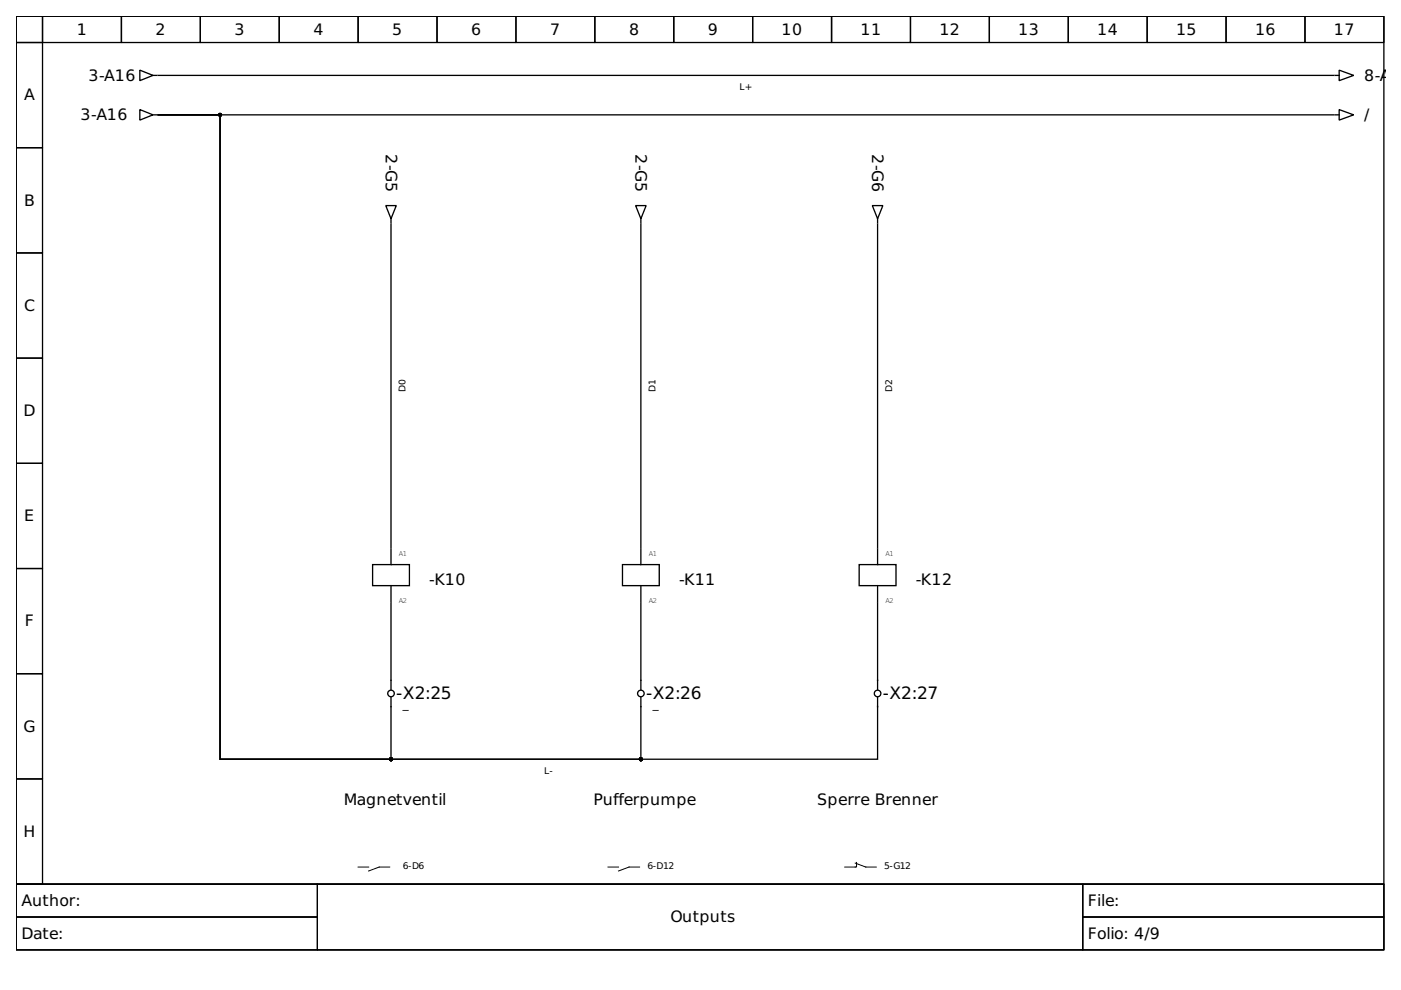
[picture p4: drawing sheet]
<svg xmlns="http://www.w3.org/2000/svg" width="297mm" height="210mm" viewBox="0 0 297 210" stroke-linecap="round" stroke-linejoin="round" font-family="sans-serif">
<g fill="none" stroke="#000" stroke-width=".28">
<path d="M3.4 3.4h290v184.1h-290zM3.4 3.4h5.6v5.6h-5.6zM3.4 9h5.6v22.3h-5.6zM9 3.4h16.7v5.6h-16.7zM25.7 3.4h16.8v5.6h-16.8zM29.6 14.9l2.8 1.1-2.8 1.1zM32.4 16h.9M33.6 16h249.2M42.5 3.4h16.7v5.6h-16.7zM59.2 3.4h16.7v5.6h-16.7zM75.9 3.4h16.8v5.6h-16.8zM92.7 3.4h16.7v5.6h-16.7z"/>
<path d="M109.4 3.4h16.7v5.6h-16.7zM126.1 3.4h16.7v5.6h-16.7zM142.8 3.4h16.8v5.6h-16.8zM159.6 3.4h16.7v5.6h-16.7zM176.3 3.4h16.7v5.6h-16.7zM193 3.4h16.8v5.6h-16.8zM209.8 3.4h16.7v5.6h-16.7zM226.5 3.4h16.7v5.6h-16.7zM243.2 3.4h16.8v5.6h-16.8zM260 3.4h16.7v5.6h-16.7zM276.7 3.4h16.7v5.6h-16.7zM283.1 16h.8"/>
<path d="M283.9 14.9l3.1 1.1-3.1 1.1zM3.4 31.3h5.6v22.3h-5.6zM29.6 23.2l2.8 1.2-2.8 1.1zM32.4 24.4h.9M33.6 24.4h13.1v136.6h139.4v-13.1M33.6 24.4h13.1v136.6h36.2v-13.1M33.6 24.4h13.1v136.6h89.2v-13.1M33.6 24.4h249.2M283.1 24.4h.8M283.9 23.2l3.1 1.2-3.1 1.1zM3.4 53.6h5.6v22.3h-5.6zM81.8 43.6h2.2l-1.1 2.8z"/>
<path d="M82.9 47.5v68.6M82.9 46.4v.8M134.8 43.6h2.2l-1.1 2.8zM135.9 47.5v68.6M135.9 46.4v.8M184.9 43.6h2.3l-1.1 2.8zM186.1 47.5v68.6M186.1 46.4v.8M3.4 75.9h5.6v22.3h-5.6zM3.4 98.2h5.6v22.3h-5.6zM79 119.7h7.8v4.5h-7.8zM82.9 116.4v3.3"/>
<path d="M132 119.7h7.8v4.5h-7.8zM135.9 116.4v3.3M182.2 119.7h7.8v4.5h-7.8zM186.1 116.4v3.3M3.4 120.5h5.6v22.3h-5.6zM82.9 127.8v18.4M82.9 124.2v3.3M135.9 127.8v18.4M135.9 124.2v3.3M186.1 127.8v18.4M186.1 124.2v3.3M3.4 142.8h5.6v22.4h-5.6z"/>
<path d="M3.4 165.2h5.6v22.3h-5.6zM3.4 187.5h290v13.9h-290z"/>
<circle cx="82.9" cy="147" r=".7"/>
<circle cx="135.9" cy="147" r=".7"/>
<circle cx="186.1" cy="147" r=".7"/>
</g>
<path d="M3.4 187.5h63.9v6.9h-63.9zM3.4 194.4h63.9v7h-63.9zM67.3 187.5h162.3v13.9h-162.3zM75.9 183.8h2.3M82.6 183.8h-2.2l-2.2 .9M128.9 183.8h2.2M135.6 183.8h-2.2l-2.3 .9M181.3 183l2.3 .8h2.2M181.6 182.9v.9h-2.5M229.6 187.5h63.8v6.9h-63.8zM229.6 194.4h63.8v7h-63.8z" fill="none" stroke="#000" stroke-width=".21"/>
<g fill="#000" stroke="#000" stroke-width=".28">
<circle cx="46.7" cy="24.4" r=".28"/>
<circle cx="82.9" cy="161" r=".28"/>
<circle cx="135.9" cy="161" r=".28"/>
</g>
<g font-size="3.6">
<text x="84" y="148.3">-X2:25</text>
<text x="137" y="148.3">-X2:26</text>
<text x="187.2" y="148.3">-X2:27</text>
</g>
<g font-size="3.3">
<text x="16.3" y="7.3">1</text>
<text x="33" y="7.3">2</text>
<text x="49.7" y="7.3">3</text>
<text x="66.5" y="7.3">4</text>
<text x="83.2" y="7.3">5</text>
<text x="99.9" y="7.3">6</text>
<text x="116.6" y="7.3">7</text>
<text x="133.4" y="7.3">8</text>
<text x="150.1" y="7.3">9</text>
<text x="165.7" y="7.3">10</text>
<text x="182.4" y="7.3">11</text>
<text x="199.2" y="7.3">12</text>
<text x="215.9" y="7.3">13</text>
<text x="232.6" y="7.3">14</text>
<text x="249.4" y="7.3">15</text>
<text x="266.1" y="7.3">16</text>
<text x="282.8" y="7.3">17</text>
<text x="18.8" y="17.1">3-A16</text>
<text x="289.2" y="17.1">8-A1</text>
<text x="5.1" y="21.3">A</text>
<text x="17.1" y="25.5">3-A16</text>
<text x="289.2" y="25.5">/</text>
<text x="81.8" y="32.7" transform="rotate(90 81.8 32.7)">2-G5</text>
<text x="134.8" y="32.7" transform="rotate(90 134.8 32.7)">2-G5</text>
<text x="184.9" y="32.7" transform="rotate(90 184.9 32.7)">2-G6</text>
<text x="5.1" y="43.6">B</text>
<text x="5.1" y="65.9">C</text>
<text x="5" y="88.2">D</text>
<text x="5.1" y="110.5">E</text>
<text x="91" y="124">-K10</text>
<text x="144" y="124">-K11</text>
<text x="194.2" y="124">-K12</text>
<text x="5.3" y="132.8">F</text>
<text x="5" y="155.1">G</text>
<text x="72.9" y="170.7">Magnetventil</text>
<text x="125.8" y="170.7">Pufferpumpe</text>
<text x="173.2" y="170.7">Sperre Brenner</text>
<text x="5" y="177.4">H</text>
<text x="4.6" y="192.1">Author:</text>
<text x="142.2" y="195.5">Outputs</text>
<text x="230.7" y="192.1">File:</text>
<text x="4.6" y="199">Date:</text>
<text x="230.7" y="199">Folio: 4/9</text>
</g>
<g font-size="2.5">
<text x="85.4" y="150.1">_</text>
<text x="138.4" y="150.1">_</text>
</g>
<g font-size="2">
<text x="156.8" y="19.1">L+</text>
<text x="86" y="83" transform="rotate(-90 86 83)">D0</text>
<text x="138.9" y="83" transform="rotate(-90 138.9 83)">D1</text>
<text x="189.1" y="83" transform="rotate(-90 189.1 83)">D2</text>
<text x="115.4" y="164">L-</text>
<text x="85.4" y="184.3">6-D6</text>
<text x="137.3" y="184.3">6-D12</text>
<text x="187.5" y="184.3">5-G12</text>
</g>
<g font-size="1.4">
<text x="84.6" y="117.8">A1</text>
<text x="137.6" y="117.8">A1</text>
<text x="187.7" y="117.8">A1</text>
<text x="84.6" y="127.9">A2</text>
<text x="137.6" y="127.9">A2</text>
<text x="187.7" y="127.9">A2</text>
</g>
</svg>
